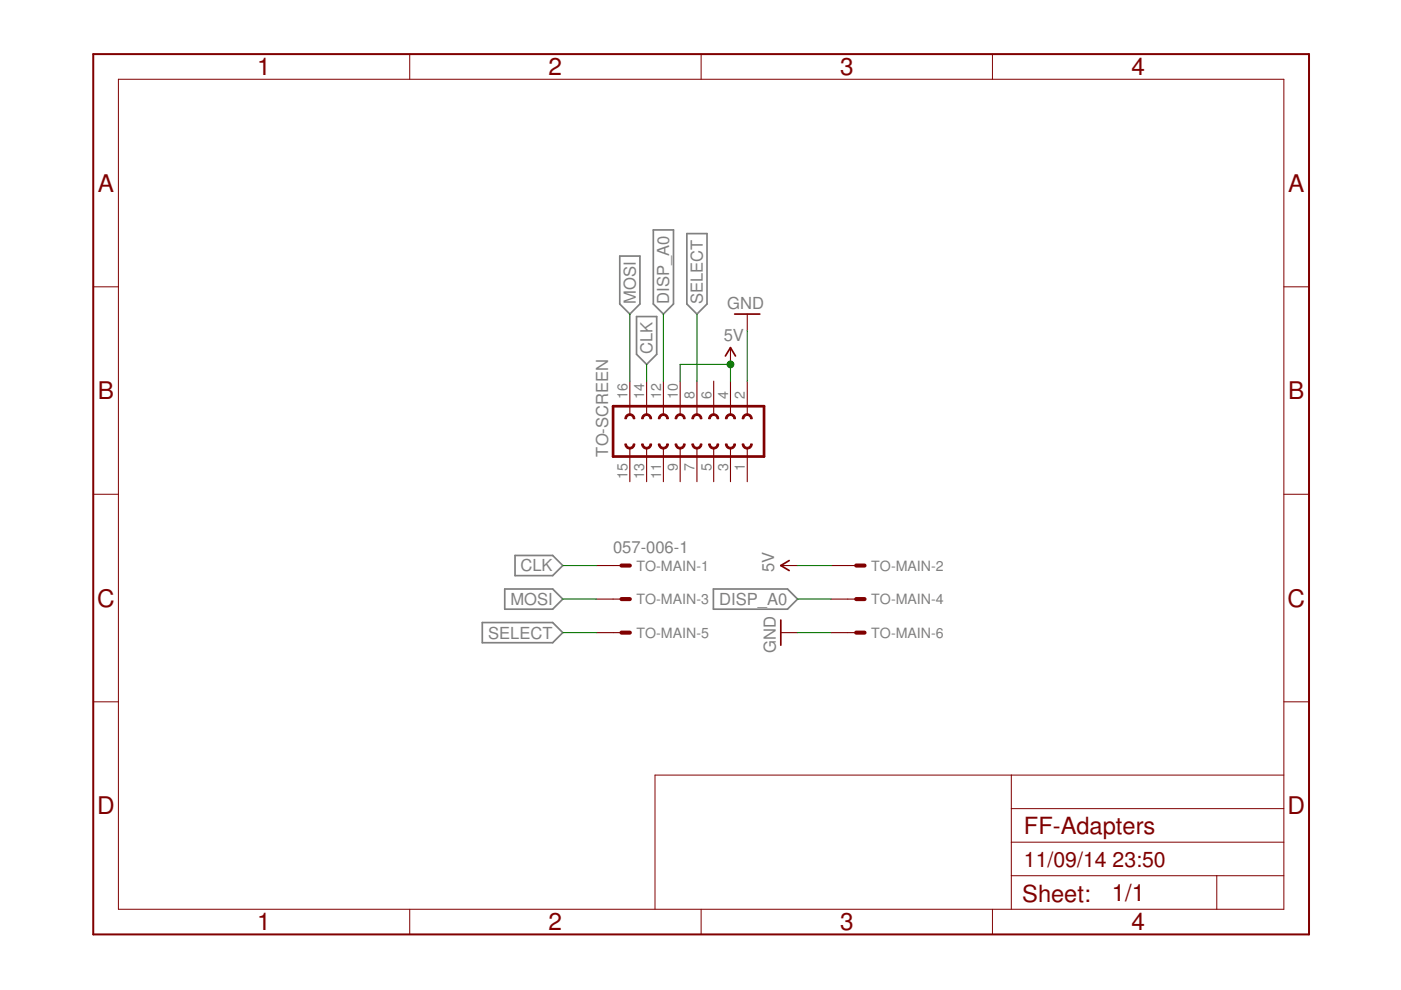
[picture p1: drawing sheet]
<svg xmlns="http://www.w3.org/2000/svg" width="297mm" height="210mm" viewBox="0 0 297 210" stroke-linecap="round" stroke-linejoin="round" font-family="sans-serif">
<path d="M131.4 54.3h4.3v10.2l-2.2 2.1-2.1-2.1zM138.5 48.7h4.3v15.8l-2.1 2.1-2.2-2.1zM145.6 49.5h4.3v15l-2.1 2.1-2.2-2.1zM135 67.1h4.2v8l-2.1 2.2-2.1-2.2zM109.2 117.8h8l2.1 2.1-2.1 2.1h-8zM102.3 132h14.9l2.1 2.1-2.1 2.2h-14.9zM107 124.9h10.2l2.1 2.1-2.1 2.2h-10.2zM151.3 124.9h15.7l2.1 2.1-2.1 2.2h-15.7z" fill="none" stroke="#808080" stroke-width=".36"/>
<path d="M131.8 119.9h1.7M181.5 119.9h1.8M131.8 127h1.7M131.8 134.1h1.7M181.5 127h1.8M181.5 134.1h1.8" fill="none" stroke="#800000" stroke-width=".87"/>
<g fill="none" stroke="#800000" stroke-width=".23">
<path d="M154.9 73.7v3.6M158.4 66.6v3.5M133.5 80.8v7.1M133.5 95v7.1M137.1 80.8v7.1M137.1 95v7.1M140.7 80.8v7.1M140.7 95v7.1M144.2 80.8v7.1M144.2 95v7.1M147.8 80.8v7.1M147.8 95v7.1"/>
<path d="M151.3 80.8v7.1M151.3 95v7.1M154.9 80.8v7.1M154.9 95v7.1M158.4 80.8v7.1M158.4 95v7.1M126.4 119.9h5.4M165.5 119.9h3.6M176.2 119.9h5.3M126.4 127h5.4M126.4 134.1h5.4M165.5 134.1h3.6"/>
<path d="M176.2 127h5.3M176.2 134.1h5.3"/>
</g>
<path d="M130 86.1h32v10.7h-32z" fill="none" stroke="#800000" stroke-width=".57"/>
<g fill="#800000" stroke="#800000" stroke-width=".21">
<path d="M150.2 94.1h.4a.71 .71 0 0 0 .7 .7 .71 .71 0 0 0 .7-.7h.4a1.07 1.07 0 0 1-1.1 1.1 1.07 1.07 0 0 1-1.1-1.1z" fill-rule="evenodd"/>
<path d="M153.8 94.1h.4a.71 .71 0 0 0 .7 .7 .71 .71 0 0 0 .7-.7h.3a1.07 1.07 0 0 1-1 1.1 1.07 1.07 0 0 1-1.1-1.1z" fill-rule="evenodd"/>
<path d="M157.4 94.1h.3a.71 .71 0 0 0 .7 .7 .71 .71 0 0 0 .7-.7h.4a1.07 1.07 0 0 1-1.1 1.1 1.07 1.07 0 0 1-1-1.1z" fill-rule="evenodd"/>
<path d="M150.5 88.1a1.07 1.07 0 0 1 1.2-.3 1.07 1.07 0 0 1 .7 1h-.4a.71 .71 0 0 0-.7-.7 .71 .71 0 0 0-.7 .7h-.4z" fill-rule="evenodd"/>
<path d="M154 88.1a1.07 1.07 0 0 1 1.2-.3 1.07 1.07 0 0 1 .7 1h-.3a.71 .71 0 0 0-.7-.7 .71 .71 0 0 0-.7 .7h-.4z" fill-rule="evenodd"/>
<path d="M157.6 88.1a1.07 1.07 0 0 1 1.2-.3 1.07 1.07 0 0 1 .7 1h-.4a.71 .71 0 0 0-.7-.7 .71 .71 0 0 0-.7 .7h-.3z" fill-rule="evenodd"/>
<path d="M143.1 94.1h.4a.71 .71 0 0 0 .7 .7 .71 .71 0 0 0 .7-.7h.4a1.07 1.07 0 0 1-1.1 1.1 1.07 1.07 0 0 1-1.1-1.1z" fill-rule="evenodd"/>
<path d="M146.7 94.1h.3a.71 .71 0 0 0 .8 .7 .71 .71 0 0 0 .7-.7h.3a1.07 1.07 0 0 1-1 1.1 1.07 1.07 0 0 1-1.1-1.1z" fill-rule="evenodd"/>
<path d="M143.4 88.1a1.06 1.06 0 0 1 1.2-.3 1.06 1.06 0 0 1 .7 1h-.4a.71 .71 0 0 0-.7-.7 .71 .71 0 0 0-.7 .7h-.4z" fill-rule="evenodd"/>
<path d="M146.9 88.1a1.07 1.07 0 0 1 1.2-.3 1.07 1.07 0 0 1 .7 1h-.3a.71 .71 0 0 0-.7-.7 .71 .71 0 0 0-.8 .7h-.3z" fill-rule="evenodd"/>
<path d="M132.5 94.1h.3a.72 .72 0 0 0 .7 .7 .72 .72 0 0 0 .8-.7h.3a1.06 1.06 0 0 1-1.1 1.1 1.06 1.06 0 0 1-1-1.1z" fill-rule="evenodd"/>
<path d="M136 94.1h.4a.71 .71 0 0 0 .7 .7 .71 .71 0 0 0 .7-.7h.4a1.06 1.06 0 0 1-1.1 1.1 1.06 1.06 0 0 1-1.1-1.1z" fill-rule="evenodd"/>
<path d="M139.6 94.1h.3a.71 .71 0 0 0 .7 .7 .71 .71 0 0 0 .8-.7h.3a1.07 1.07 0 0 1-1.1 1.1 1.07 1.07 0 0 1-1-1.1z" fill-rule="evenodd"/>
<path d="M132.7 88.1a1.06 1.06 0 0 1 1.2-.3 1.06 1.06 0 0 1 .7 1h-.3a.72 .72 0 0 0-.8-.7 .72 .72 0 0 0-.7 .7h-.3z" fill-rule="evenodd"/>
<path d="M136.2 88.1a1.06 1.06 0 0 1 1.2-.3 1.06 1.06 0 0 1 .8 1h-.4a.71 .71 0 0 0-.7-.7 .71 .71 0 0 0-.7 .7h-.4z" fill-rule="evenodd"/>
<path d="M139.8 88.1a1.06 1.06 0 0 1 1.2-.3 1.06 1.06 0 0 1 .7 1h-.3a.71 .71 0 0 0-.8-.7 .71 .71 0 0 0-.7 .7h-.3z" fill-rule="evenodd"/>
</g>
<path d="M153.8 75.5l1.1-1.8 1 1.8M155.8 66.6h5.3M167.3 118.9l-1.8 1 1.8 1.1M165.5 131.5v5.3" fill="none" stroke="#800000" stroke-width=".36"/>
<g fill="none" stroke="#800000" stroke-width=".21">
<path d="M25.1 16.8h247.1v176h-247.1zM86.9 11.5v5.3M148.7 11.5v5.3M210.4 11.5v5.3M19.8 60.8h5.3M272.2 60.8h5.3M19.8 104.8h5.3M272.2 104.8h5.3M19.8 148.8h5.3M272.2 148.8h5.3M214.4 164.3v28.5M214.4 178.6h57.8"/>
<path d="M214.4 171.4h57.8M272.2 164.3h-133.3v28.5M86.9 192.8v5.3M148.7 192.8v5.3M210.4 192.8v5.3M214.4 185.7h57.8M258 185.7v7.1"/>
</g>
<path d="M19.8 11.5h257.7v186.6h-257.7z" fill="none" stroke="#800000" stroke-width=".42"/>
<path d="M133.5 66.6v14.2M137.1 77.3v3.5M140.7 66.6v14.2M147.8 66.6v14.2M158.4 70.1v10.7M144.2 80.8v-3.5h10.7v3.5M119.3 119.9h7.1M169.1 119.9h7.1M119.3 134.1h7.1M119.3 127h7.1M169.1 134.1h7.1M169.1 127h7.1" fill="none" stroke="#008000" stroke-width=".23"/>
<circle cx="154.9" cy="77.3" r=".72" fill="#008000" stroke="#008000" stroke-width=".21"/>
<g font-size="5.2" fill="#800000">
<text x="54.5" y="16">1</text>
<text x="116.3" y="16">2</text>
<text x="178.1" y="16">3</text>
<text x="239.9" y="16">4</text>
<text x="20.7" y="40.6">A</text>
<text x="273.1" y="40.6">A</text>
<text x="20.7" y="84.6">B</text>
<text x="273.1" y="84.6">B</text>
<text x="20.6" y="128.6">C</text>
<text x="273" y="128.6">C</text>
<text x="20.6" y="172.6">D</text>
<text x="273" y="172.6">D</text>
<text x="54.5" y="197.3">1</text>
<text x="116.3" y="197.3">2</text>
<text x="178.1" y="197.3">3</text>
<text x="239.9" y="197.3">4</text>
</g>
<g font-size="5" fill="#800000">
<text x="217.1" y="176.8">FF-Adapters</text>
<text x="216.7" y="191.2">Sheet:</text>
<text x="235.8" y="191">1/1</text>
</g>
<g font-size="4.5" fill="#800000">
<text x="217.1" y="183.9">11/09/14</text>
<text x="235.9" y="183.9">23:50</text>
</g>
<g font-size="3.5" fill="#808080">
<text x="134.8" y="64.5" transform="rotate(-90 134.8 64.5)">MOSI</text>
<text x="141.9" y="64.5" transform="rotate(-90 141.9 64.5)">DISP_A0</text>
<text x="149" y="64.5" transform="rotate(-90 149 64.5)">SELECT</text>
<text x="154.2" y="65.5">GND</text>
<text x="138.3" y="75.1" transform="rotate(-90 138.3 75.1)">CLK</text>
<text x="153.4" y="72.3">5V</text>
<text x="128.9" y="96.8" transform="rotate(-90 128.9 96.8)">TO-SCREEN</text>
<text x="130" y="117.2">057-006-1</text>
<text x="110.3" y="121.2">CLK</text>
<text x="164.1" y="121.3" transform="rotate(-90 164.1 121.3)">5V</text>
<text x="108.2" y="128.3">MOSI</text>
<text x="152.5" y="128.3">DISP_A0</text>
<text x="103.5" y="135.4">SELECT</text>
<text x="164.5" y="138.4" transform="rotate(-90 164.5 138.4)">GND</text>
</g>
<g font-size="3" fill="#808080">
<text x="133" y="84.6" transform="rotate(-90 133 84.6)">16</text>
<text x="136.6" y="84.6" transform="rotate(-90 136.6 84.6)">14</text>
<text x="140.2" y="84.6" transform="rotate(-90 140.2 84.6)">12</text>
<text x="143.7" y="84.6" transform="rotate(-90 143.7 84.6)">10</text>
<text x="147.3" y="84.6" transform="rotate(-90 147.3 84.6)">8</text>
<text x="150.8" y="84.6" transform="rotate(-90 150.8 84.6)">6</text>
<text x="154.4" y="84.6" transform="rotate(-90 154.4 84.6)">4</text>
<text x="157.9" y="84.6" transform="rotate(-90 157.9 84.6)">2</text>
<text x="133" y="101.6" transform="rotate(-90 133 101.6)">15</text>
<text x="136.6" y="101.6" transform="rotate(-90 136.6 101.6)">13</text>
<text x="140.2" y="101.6" transform="rotate(-90 140.2 101.6)">11</text>
<text x="143.7" y="100" transform="rotate(-90 143.7 100)">9</text>
<text x="147.3" y="100" transform="rotate(-90 147.3 100)">7</text>
<text x="150.8" y="100" transform="rotate(-90 150.8 100)">5</text>
<text x="154.4" y="100" transform="rotate(-90 154.4 100)">3</text>
<text x="157.9" y="100" transform="rotate(-90 157.9 100)">1</text>
<text x="135" y="121">TO-MAIN-1</text>
<text x="184.7" y="121">TO-MAIN-2</text>
<text x="135" y="128.1">TO-MAIN-3</text>
<text x="184.7" y="128.1">TO-MAIN-4</text>
<text x="135" y="135.2">TO-MAIN-5</text>
<text x="184.7" y="135.2">TO-MAIN-6</text>
</g>
</svg>
